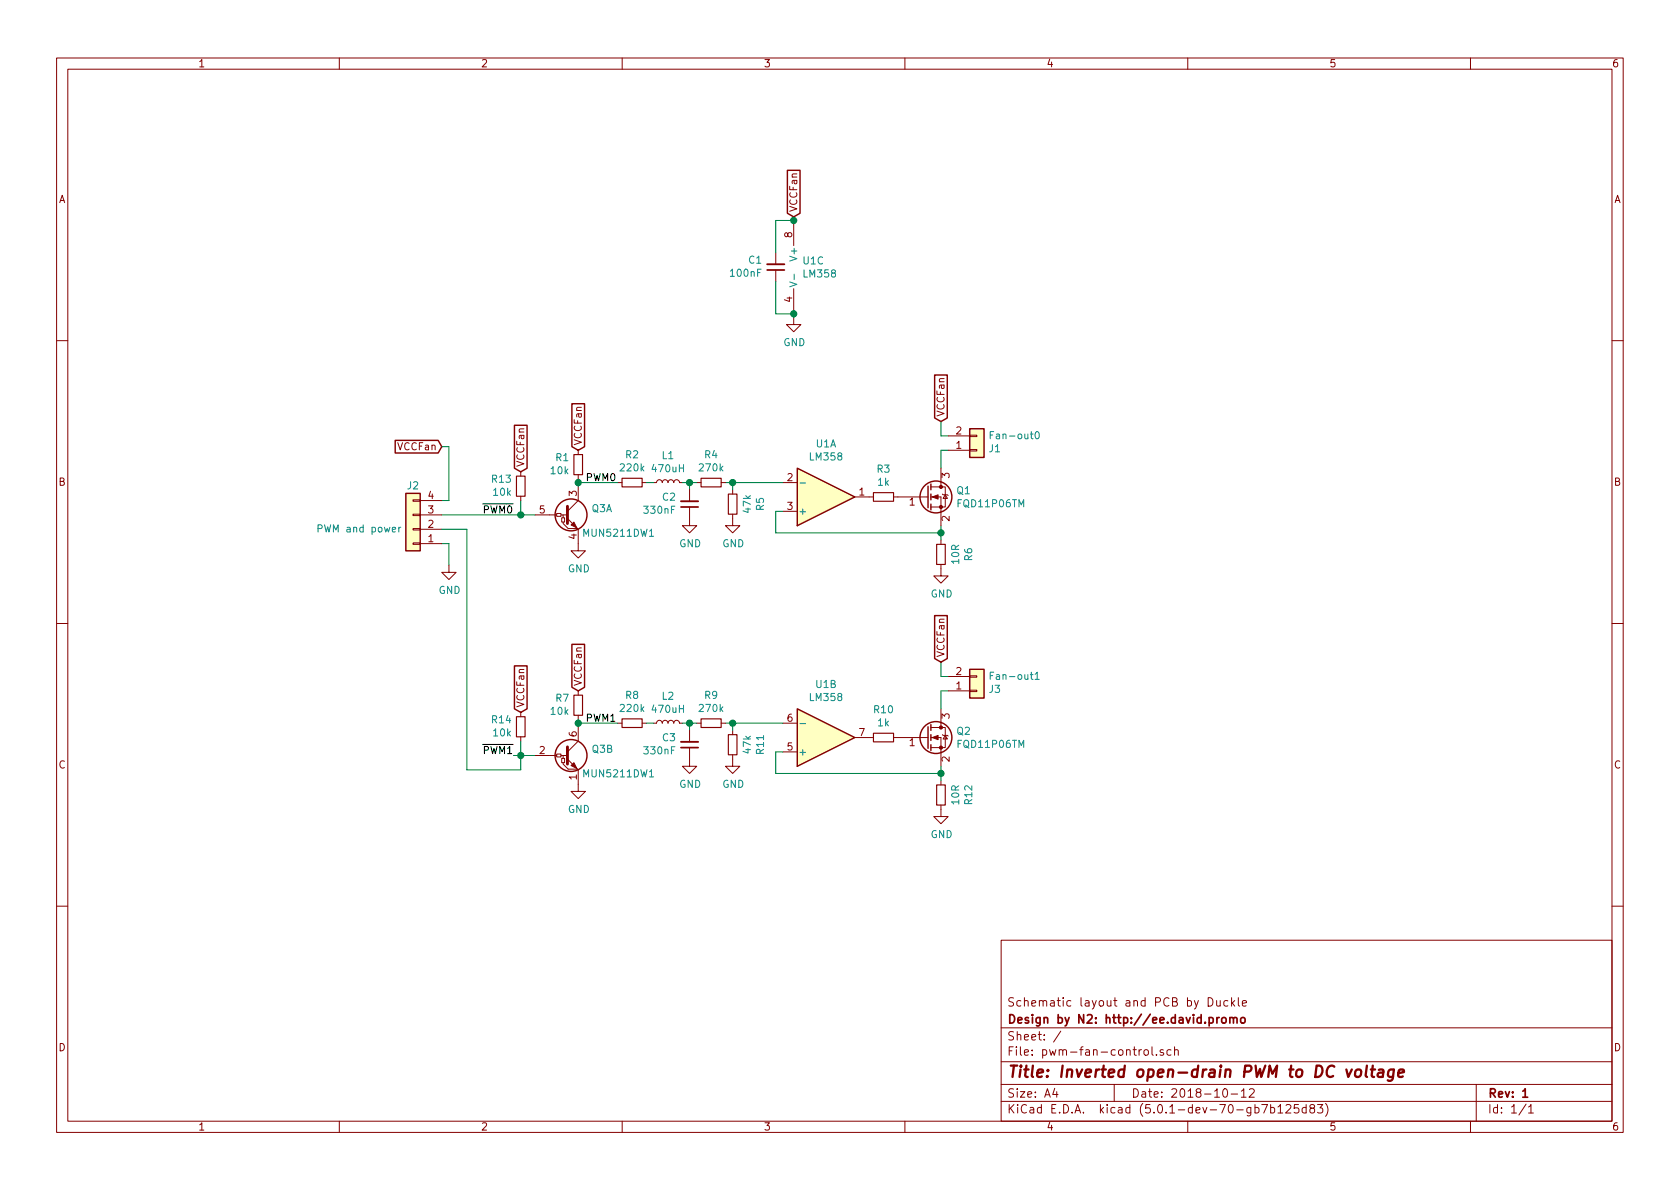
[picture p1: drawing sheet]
EESchema Schematic File Version 4
LIBS:pwm-fan-control-cache
EELAYER 26 0
EELAYER END
$Descr A4 11693 8268
encoding utf-8
Sheet 1 1
Title "Inverted open-drain PWM to DC voltage"
Date "2018-10-12"
Rev "1"
Comp "Design by N2: http://ee.david.promo"
Comment1 "Schematic layout and PCB by Duckle"
Comment2 ""
Comment3 ""
Comment4 ""
$EndDescr
Wire Wire Line
	6550 3125 6550 3250
$Comp
L power:GND #PWR04
U 1 1
P 6550 3950
F 0 "#PWR04" H 6550 3700 50  0001 C CNN
F 1 "GND" H 6555 3777 50  0000 C CNN
F 2 "" H 6550 3950 50  0001 C CNN
F 3 "" H 6550 3950 50  0001 C CNN
	1    6550 3950
	1    0    0    -1  
$EndComp
Wire Wire Line
	6600 3125 6550 3125
$Comp
L Connector_Generic:Conn_01x02 J1
U 1 1
P 6800 3125
F 0 "J1" H 6879 3117 50  0000 L CNN
F 1 "Fan-out0" H 6879 3026 50  0000 L CNN
F 2 "Connector:FanPinHeader_1x03_P2.54mm_Vertical" H 6800 3125 50  0001 C CNN
F 3 "~" H 6800 3125 50  0001 C CNN
	1    6800 3125
	1    0    0    1   
$EndComp
Text Label 3575 3575 2    50   ~ 0
~PWM0
Text GLabel 3075 3100 0    50   Input ~ 0
VCCFan
Wire Wire Line
	3125 3100 3075 3100
Wire Wire Line
	3125 3475 3125 3100
Wire Wire Line
	3075 3475 3125 3475
$Comp
L power:GND #PWR05
U 1 1
P 3125 3925
F 0 "#PWR05" H 3125 3675 50  0001 C CNN
F 1 "GND" H 3130 3752 50  0000 C CNN
F 2 "" H 3125 3925 50  0001 C CNN
F 3 "" H 3125 3925 50  0001 C CNN
	1    3125 3925
	1    0    0    -1  
$EndComp
Wire Wire Line
	3125 3775 3125 3925
Wire Wire Line
	3075 3775 3125 3775
$Comp
L Connector_Generic:Conn_01x04 J2
U 1 1
P 2875 3675
F 0 "J2" H 2875 3375 50  0000 C CNN
F 1 "PWM and power" H 3250 3675 50  0000 C CNN
F 2 "Connector_PinHeader_2.54mm:PinHeader_1x04_P2.54mm_Vertical" H 2875 3675 50  0001 C CNN
F 3 "~" H 2875 3675 50  0001 C CNN
	1    2875 3675
	-1   0    0    1   
$EndComp
$Comp
L Device:R_Small R2
U 1 1
P 4400 3350
F 0 "R2" V 4204 3350 50  0000 C CNN
F 1 "220k" V 4295 3350 50  0000 C CNN
F 2 "Resistor_SMD:R_0603_1608Metric_Pad1.05x0.95mm_HandSolder" H 4400 3350 50  0001 C CNN
F 3 "~" H 4400 3350 50  0001 C CNN
	1    4400 3350
	0    1    1    0   
$EndComp
$Comp
L Device:L_Small L1
U 1 1
P 4650 3350
F 0 "L1" V 4835 3350 50  0000 C CNN
F 1 "470uH" V 4744 3350 50  0000 C CNN
F 2 "Inductor_SMD:L_1210_3225Metric_Pad1.42x2.65mm_HandSolder" H 4650 3350 50  0001 C CNN
F 3 "~" H 4650 3350 50  0001 C CNN
	1    4650 3350
	0    -1   -1   0   
$EndComp
Wire Wire Line
	4500 3350 4550 3350
Wire Wire Line
	4750 3350 4800 3350
Wire Wire Line
	4800 3350 4800 3400
$Comp
L Device:C_Small C2
U 1 1
P 4800 3500
F 0 "C2" H 4709 3454 50  0000 R CNN
F 1 "330nF" H 4709 3545 50  0000 R CNN
F 2 "Capacitor_SMD:C_0603_1608Metric_Pad1.05x0.95mm_HandSolder" H 4800 3500 50  0001 C CNN
F 3 "~" H 4800 3500 50  0001 C CNN
	1    4800 3500
	1    0    0    1   
$EndComp
$Comp
L Amplifier_Operational:LM358 U1
U 1 1
P 5750 3450
F 0 "U1" H 5750 3083 50  0000 C CNN
F 1 "LM358" H 5750 3174 50  0000 C CNN
F 2 "Package_SO:SOIC-8_3.9x4.9mm_P1.27mm" H 5750 3450 50  0001 C CNN
F 3 "http://www.ti.com/lit/ds/symlink/lm2904-n.pdf" H 5750 3450 50  0001 C CNN
	1    5750 3450
	1    0    0    1   
$EndComp
$Comp
L Amplifier_Operational:LM358 U1
U 3 1
P 5625 1850
F 0 "U1" H 5583 1896 50  0000 L CNN
F 1 "LM358" H 5583 1805 50  0000 L CNN
F 2 "Package_SO:SOIC-8_3.9x4.9mm_P1.27mm" H 5625 1850 50  0001 C CNN
F 3 "http://www.ti.com/lit/ds/symlink/lm2904-n.pdf" H 5625 1850 50  0001 C CNN
	3    5625 1850
	1    0    0    -1  
$EndComp
$Comp
L power:GND #PWR01
U 1 1
P 5525 2200
F 0 "#PWR01" H 5525 1950 50  0001 C CNN
F 1 "GND" H 5530 2027 50  0000 C CNN
F 2 "" H 5525 2200 50  0001 C CNN
F 3 "" H 5525 2200 50  0001 C CNN
	1    5525 2200
	1    0    0    -1  
$EndComp
Text GLabel 5525 1500 1    50   Input ~ 0
VCCFan
Wire Wire Line
	5525 2200 5525 2175
$Comp
L Device:C_Small C1
U 1 1
P 5400 1850
F 0 "C1" H 5309 1804 50  0000 R CNN
F 1 "100nF" H 5309 1895 50  0000 R CNN
F 2 "Capacitor_SMD:C_0603_1608Metric_Pad1.05x0.95mm_HandSolder" H 5400 1850 50  0001 C CNN
F 3 "~" H 5400 1850 50  0001 C CNN
	1    5400 1850
	1    0    0    1   
$EndComp
Wire Wire Line
	5400 1525 5525 1525
Wire Wire Line
	5525 1525 5525 1500
Wire Wire Line
	5525 1525 5525 1550
Connection ~ 5525 1525
Wire Wire Line
	5400 1950 5400 2175
Wire Wire Line
	5400 2175 5525 2175
Connection ~ 5525 2175
Wire Wire Line
	5525 2175 5525 2150
Wire Wire Line
	5400 1525 5400 1750
$Comp
L Device:R_Small R3
U 1 1
P 6150 3450
F 0 "R3" V 5954 3450 50  0000 C CNN
F 1 "1k" V 6045 3450 50  0000 C CNN
F 2 "Resistor_SMD:R_0603_1608Metric_Pad1.05x0.95mm_HandSolder" H 6150 3450 50  0001 C CNN
F 3 "~" H 6150 3450 50  0001 C CNN
	1    6150 3450
	0    1    1    0   
$EndComp
Wire Wire Line
	5400 3550 5450 3550
Text GLabel 6550 2925 1    50   Input ~ 0
VCCFan
Wire Wire Line
	5050 3350 5100 3350
$Comp
L power:GND #PWR02
U 1 1
P 4800 3600
F 0 "#PWR02" H 4800 3350 50  0001 C CNN
F 1 "GND" H 4805 3427 50  0000 C CNN
F 2 "" H 4800 3600 50  0001 C CNN
F 3 "" H 4800 3600 50  0001 C CNN
	1    4800 3600
	1    0    0    -1  
$EndComp
$Comp
L Device:R_Small R1
U 1 1
P 4025 3225
F 0 "R1" H 3966 3179 50  0000 R CNN
F 1 "10k" H 3966 3270 50  0000 R CNN
F 2 "Resistor_SMD:R_0603_1608Metric_Pad1.05x0.95mm_HandSolder" H 4025 3225 50  0001 C CNN
F 3 "~" H 4025 3225 50  0001 C CNN
	1    4025 3225
	1    0    0    1   
$EndComp
Wire Wire Line
	3625 3475 3625 3575
Wire Wire Line
	3625 3575 3725 3575
Text GLabel 3625 3275 1    50   Input ~ 0
VCCFan
Connection ~ 3625 3575
$Comp
L Device:R_Small R4
U 1 1
P 4950 3350
F 0 "R4" V 4754 3350 50  0000 C CNN
F 1 "270k" V 4845 3350 50  0000 C CNN
F 2 "Resistor_SMD:R_0603_1608Metric_Pad1.05x0.95mm_HandSolder" H 4950 3350 50  0001 C CNN
F 3 "~" H 4950 3350 50  0001 C CNN
	1    4950 3350
	0    1    1    0   
$EndComp
Wire Wire Line
	4800 3350 4850 3350
Connection ~ 4800 3350
$Comp
L Device:R_Small R5
U 1 1
P 5100 3500
F 0 "R5" V 4904 3500 50  0000 C CNN
F 1 "47k" V 4995 3500 50  0000 C CNN
F 2 "Resistor_SMD:R_0603_1608Metric_Pad1.05x0.95mm_HandSolder" H 5100 3500 50  0001 C CNN
F 3 "~" H 5100 3500 50  0001 C CNN
	1    5100 3500
	-1   0    0    1   
$EndComp
Wire Wire Line
	5100 3400 5100 3350
Connection ~ 5100 3350
Wire Wire Line
	5100 3350 5450 3350
$Comp
L power:GND #PWR0101
U 1 1
P 5100 3600
F 0 "#PWR0101" H 5100 3350 50  0001 C CNN
F 1 "GND" H 5105 3427 50  0000 C CNN
F 2 "" H 5100 3600 50  0001 C CNN
F 3 "" H 5100 3600 50  0001 C CNN
	1    5100 3600
	1    0    0    -1  
$EndComp
$Comp
L Device:Q_NMOS_GSD Q1
U 1 1
P 6450 3450
F 0 "Q1" H 6655 3496 50  0000 L CNN
F 1 "FQD11P06TM" H 6655 3405 50  0000 L CNN
F 2 "Package_TO_SOT_SMD:TO-252-2" H 6650 3550 50  0001 C CNN
F 3 "~" H 6450 3450 50  0001 C CNN
	1    6450 3450
	1    0    0    -1  
$EndComp
Wire Wire Line
	6550 2925 6550 3025
Wire Wire Line
	6550 3025 6600 3025
$Comp
L Device:R_Small R6
U 1 1
P 6550 3850
F 0 "R6" V 6354 3850 50  0000 C CNN
F 1 "10R" V 6445 3850 50  0000 C CNN
F 2 "Resistor_SMD:R_1206_3216Metric_Pad1.42x1.75mm_HandSolder" H 6550 3850 50  0001 C CNN
F 3 "~" H 6550 3850 50  0001 C CNN
	1    6550 3850
	-1   0    0    1   
$EndComp
Wire Wire Line
	6550 3650 6550 3700
Wire Wire Line
	6550 3700 5400 3700
Wire Wire Line
	5400 3700 5400 3550
Connection ~ 6550 3700
Wire Wire Line
	6550 3700 6550 3750
Wire Wire Line
	6550 4800 6550 4925
$Comp
L power:GND #PWR0102
U 1 1
P 6550 5625
F 0 "#PWR0102" H 6550 5375 50  0001 C CNN
F 1 "GND" H 6555 5452 50  0000 C CNN
F 2 "" H 6550 5625 50  0001 C CNN
F 3 "" H 6550 5625 50  0001 C CNN
	1    6550 5625
	1    0    0    -1  
$EndComp
Wire Wire Line
	6600 4800 6550 4800
$Comp
L Connector_Generic:Conn_01x02 J3
U 1 1
P 6800 4800
F 0 "J3" H 6879 4792 50  0000 L CNN
F 1 "Fan-out1" H 6879 4701 50  0000 L CNN
F 2 "Connector:FanPinHeader_1x03_P2.54mm_Vertical" H 6800 4800 50  0001 C CNN
F 3 "~" H 6800 4800 50  0001 C CNN
	1    6800 4800
	1    0    0    1   
$EndComp
Text Label 3575 5250 2    50   ~ 0
~PWM1
$Comp
L Device:R_Small R8
U 1 1
P 4400 5025
F 0 "R8" V 4204 5025 50  0000 C CNN
F 1 "220k" V 4295 5025 50  0000 C CNN
F 2 "Resistor_SMD:R_0603_1608Metric_Pad1.05x0.95mm_HandSolder" H 4400 5025 50  0001 C CNN
F 3 "~" H 4400 5025 50  0001 C CNN
	1    4400 5025
	0    1    1    0   
$EndComp
$Comp
L Device:L_Small L2
U 1 1
P 4650 5025
F 0 "L2" V 4835 5025 50  0000 C CNN
F 1 "470uH" V 4744 5025 50  0000 C CNN
F 2 "Inductor_SMD:L_1210_3225Metric_Pad1.42x2.65mm_HandSolder" H 4650 5025 50  0001 C CNN
F 3 "~" H 4650 5025 50  0001 C CNN
	1    4650 5025
	0    -1   -1   0   
$EndComp
Wire Wire Line
	4500 5025 4550 5025
Wire Wire Line
	4750 5025 4800 5025
Wire Wire Line
	4800 5025 4800 5075
$Comp
L Device:C_Small C3
U 1 1
P 4800 5175
F 0 "C3" H 4709 5129 50  0000 R CNN
F 1 "330nF" H 4709 5220 50  0000 R CNN
F 2 "Capacitor_SMD:C_0603_1608Metric_Pad1.05x0.95mm_HandSolder" H 4800 5175 50  0001 C CNN
F 3 "~" H 4800 5175 50  0001 C CNN
	1    4800 5175
	1    0    0    1   
$EndComp
$Comp
L Amplifier_Operational:LM358 U1
U 2 1
P 5750 5125
F 0 "U1" H 5750 4758 50  0000 C CNN
F 1 "LM358" H 5750 4849 50  0000 C CNN
F 2 "Package_SO:SOIC-8_3.9x4.9mm_P1.27mm" H 5750 5125 50  0001 C CNN
F 3 "http://www.ti.com/lit/ds/symlink/lm2904-n.pdf" H 5750 5125 50  0001 C CNN
	2    5750 5125
	1    0    0    1   
$EndComp
$Comp
L Device:R_Small R10
U 1 1
P 6150 5125
F 0 "R10" V 5954 5125 50  0000 C CNN
F 1 "1k" V 6045 5125 50  0000 C CNN
F 2 "Resistor_SMD:R_0603_1608Metric_Pad1.05x0.95mm_HandSolder" H 6150 5125 50  0001 C CNN
F 3 "~" H 6150 5125 50  0001 C CNN
	1    6150 5125
	0    1    1    0   
$EndComp
Wire Wire Line
	5400 5225 5450 5225
Text GLabel 6550 4600 1    50   Input ~ 0
VCCFan
Wire Wire Line
	5050 5025 5100 5025
$Comp
L power:GND #PWR0103
U 1 1
P 4800 5275
F 0 "#PWR0103" H 4800 5025 50  0001 C CNN
F 1 "GND" H 4805 5102 50  0000 C CNN
F 2 "" H 4800 5275 50  0001 C CNN
F 3 "" H 4800 5275 50  0001 C CNN
	1    4800 5275
	1    0    0    -1  
$EndComp
$Comp
L Device:R_Small R7
U 1 1
P 4025 4900
F 0 "R7" H 3966 4854 50  0000 R CNN
F 1 "10k" H 3966 4945 50  0000 R CNN
F 2 "Resistor_SMD:R_0603_1608Metric_Pad1.05x0.95mm_HandSolder" H 4025 4900 50  0001 C CNN
F 3 "~" H 4025 4900 50  0001 C CNN
	1    4025 4900
	1    0    0    1   
$EndComp
Wire Wire Line
	3625 5150 3625 5250
Wire Wire Line
	3625 5250 3725 5250
Text GLabel 3625 4950 1    50   Input ~ 0
VCCFan
Wire Wire Line
	3575 5250 3625 5250
Connection ~ 3625 5250
Wire Wire Line
	3625 5350 3625 5250
$Comp
L Device:R_Small R9
U 1 1
P 4950 5025
F 0 "R9" V 4754 5025 50  0000 C CNN
F 1 "270k" V 4845 5025 50  0000 C CNN
F 2 "Resistor_SMD:R_0603_1608Metric_Pad1.05x0.95mm_HandSolder" H 4950 5025 50  0001 C CNN
F 3 "~" H 4950 5025 50  0001 C CNN
	1    4950 5025
	0    1    1    0   
$EndComp
Wire Wire Line
	4800 5025 4850 5025
Connection ~ 4800 5025
$Comp
L Device:R_Small R11
U 1 1
P 5100 5175
F 0 "R11" V 4904 5175 50  0000 C CNN
F 1 "47k" V 4995 5175 50  0000 C CNN
F 2 "Resistor_SMD:R_0603_1608Metric_Pad1.05x0.95mm_HandSolder" H 5100 5175 50  0001 C CNN
F 3 "~" H 5100 5175 50  0001 C CNN
	1    5100 5175
	-1   0    0    1   
$EndComp
Wire Wire Line
	5100 5075 5100 5025
Connection ~ 5100 5025
Wire Wire Line
	5100 5025 5450 5025
$Comp
L power:GND #PWR0104
U 1 1
P 5100 5275
F 0 "#PWR0104" H 5100 5025 50  0001 C CNN
F 1 "GND" H 5105 5102 50  0000 C CNN
F 2 "" H 5100 5275 50  0001 C CNN
F 3 "" H 5100 5275 50  0001 C CNN
	1    5100 5275
	1    0    0    -1  
$EndComp
$Comp
L Device:Q_NMOS_GSD Q2
U 1 1
P 6450 5125
F 0 "Q2" H 6655 5171 50  0000 L CNN
F 1 "FQD11P06TM" H 6655 5080 50  0000 L CNN
F 2 "Package_TO_SOT_SMD:TO-252-2" H 6650 5225 50  0001 C CNN
F 3 "~" H 6450 5125 50  0001 C CNN
	1    6450 5125
	1    0    0    -1  
$EndComp
Wire Wire Line
	6550 4600 6550 4700
Wire Wire Line
	6550 4700 6600 4700
$Comp
L Device:R_Small R12
U 1 1
P 6550 5525
F 0 "R12" V 6354 5525 50  0000 C CNN
F 1 "10R" V 6445 5525 50  0000 C CNN
F 2 "Resistor_SMD:R_1206_3216Metric_Pad1.42x1.75mm_HandSolder" H 6550 5525 50  0001 C CNN
F 3 "~" H 6550 5525 50  0001 C CNN
	1    6550 5525
	-1   0    0    1   
$EndComp
Wire Wire Line
	6550 5325 6550 5375
Wire Wire Line
	6550 5375 5400 5375
Wire Wire Line
	5400 5375 5400 5225
Connection ~ 6550 5375
Wire Wire Line
	6550 5375 6550 5425
Wire Wire Line
	3250 5350 3625 5350
Wire Wire Line
	3075 3575 3625 3575
Wire Wire Line
	3250 5350 3250 3675
Wire Wire Line
	3250 3675 3075 3675
$Comp
L Transistor_BJT:MUN5211DW1 Q3
U 1 1
P 3975 3575
F 0 "Q3" H 4116 3621 50  0000 L CNN
F 1 "MUN5211DW1" H 4050 3450 50  0000 L CNN
F 2 "Package_TO_SOT_SMD:SOT-363_SC-70-6" H 3980 3135 50  0001 C CNN
F 3 "http://www.onsemi.com/pub/Collateral/DTC114ED-D.PDF" H 3975 3575 50  0001 C CNN
	1    3975 3575
	1    0    0    -1  
$EndComp
$Comp
L power:GND #PWR0105
U 1 1
P 4025 3775
F 0 "#PWR0105" H 4025 3525 50  0001 C CNN
F 1 "GND" H 4030 3602 50  0000 C CNN
F 2 "" H 4025 3775 50  0001 C CNN
F 3 "" H 4025 3775 50  0001 C CNN
	1    4025 3775
	1    0    0    -1  
$EndComp
$Comp
L Device:R_Small R13
U 1 1
P 3625 3375
F 0 "R13" H 3566 3329 50  0000 R CNN
F 1 "10k" H 3566 3420 50  0000 R CNN
F 2 "Resistor_SMD:R_0603_1608Metric_Pad1.05x0.95mm_HandSolder" H 3625 3375 50  0001 C CNN
F 3 "~" H 3625 3375 50  0001 C CNN
	1    3625 3375
	1    0    0    1   
$EndComp
Text GLabel 4025 3125 1    50   Input ~ 0
VCCFan
Wire Wire Line
	4025 3325 4025 3350
Wire Wire Line
	4025 3350 4300 3350
Connection ~ 4025 3350
Wire Wire Line
	4025 3350 4025 3375
$Comp
L Transistor_BJT:MUN5211DW1 Q3
U 2 1
P 3975 5250
F 0 "Q3" H 4116 5296 50  0000 L CNN
F 1 "MUN5211DW1" H 4050 5125 50  0000 L CNN
F 2 "Package_TO_SOT_SMD:SOT-363_SC-70-6" H 3980 4810 50  0001 C CNN
F 3 "http://www.onsemi.com/pub/Collateral/DTC114ED-D.PDF" H 3975 5250 50  0001 C CNN
	2    3975 5250
	1    0    0    -1  
$EndComp
$Comp
L power:GND #PWR0106
U 1 1
P 4025 5450
F 0 "#PWR0106" H 4025 5200 50  0001 C CNN
F 1 "GND" H 4030 5277 50  0000 C CNN
F 2 "" H 4025 5450 50  0001 C CNN
F 3 "" H 4025 5450 50  0001 C CNN
	1    4025 5450
	1    0    0    -1  
$EndComp
$Comp
L Device:R_Small R14
U 1 1
P 3625 5050
F 0 "R14" H 3566 5004 50  0000 R CNN
F 1 "10k" H 3566 5095 50  0000 R CNN
F 2 "Resistor_SMD:R_0603_1608Metric_Pad1.05x0.95mm_HandSolder" H 3625 5050 50  0001 C CNN
F 3 "~" H 3625 5050 50  0001 C CNN
	1    3625 5050
	1    0    0    1   
$EndComp
Text GLabel 4025 4800 1    50   Input ~ 0
VCCFan
Wire Wire Line
	4025 5000 4025 5025
Wire Wire Line
	4025 5025 4300 5025
Connection ~ 4025 5025
Wire Wire Line
	4025 5025 4025 5050
Text Label 4075 3350 0    50   ~ 0
PWM0
Text Label 4075 5025 0    50   ~ 0
PWM1
$EndSCHEMATC
